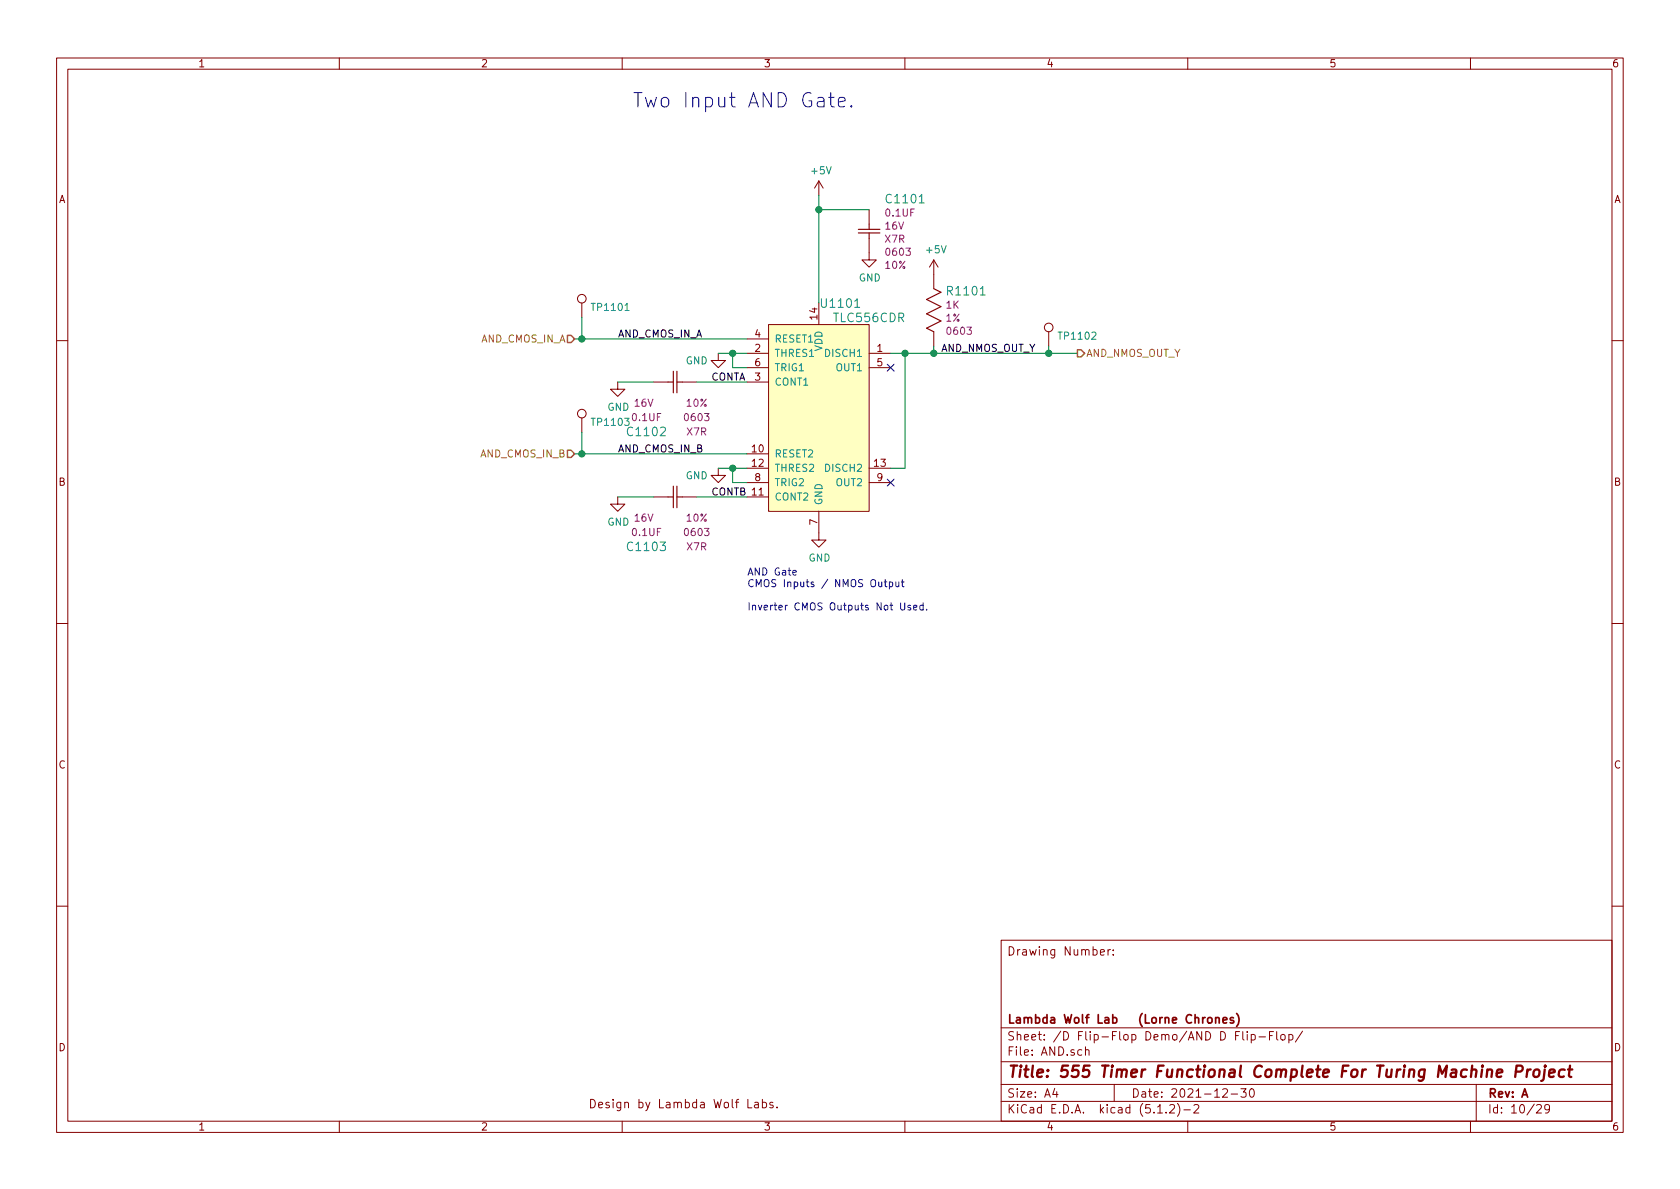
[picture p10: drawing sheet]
<svg xmlns="http://www.w3.org/2000/svg" width="297mm" height="210mm" viewBox="0 0 297 210" stroke-linecap="round" stroke-linejoin="round" font-family="sans-serif">
<g fill="none" stroke="#840000" stroke-width=".18">
<path d="M10 10.3h277v189.9h-277zM12 12.2h273v186.1h-273zM60 10.3v1.9M110 10.3v1.9M160 10.3v1.9M210 10.3v1.9M260 10.3v1.9M144.8 32v2.5M144.8 32l-.8 1.3M144.8 32l.7 1.3M153.7 37.1v2.5M102.9 53.6v2.5"/>
<path d="M132.1 59.9h3.8M135.9 57.4h17.8v33h-17.8zM144.8 53.6v3.8M153.7 42.2v3.8h1.2l-1.2 1.2-1.3-1.2h1.3M165.1 46l-.8 1.2M165.1 46v5M165.1 58.7v2.5M165.1 46l.8 1.2M185.4 58.7v2.5M10 60.2h2M102.9 73.9v2.5M109.2 67.6v1.2h1.3l-1.3 1.3-1.3-1.3h1.3"/>
<path d="M115.6 67.6h2.5M120.6 67.6h2.6M127 62.5v1.2h1.3l-1.3 1.3-1.3-1.3h1.3M132.1 62.5h3.8M132.1 67.6h3.8M132.1 65h3.8M153.7 62.5h3.8M153.7 65h3.8M285 60.2h2M109.2 87.9v1.2h1.3l-1.3 1.3-1.3-1.3h1.3M115.6 87.9h2.5M120.6 87.9h2.6"/>
<path d="M127 82.8v1.3h1.3l-1.3 1.2-1.3-1.2h1.3M132.1 80.3h3.8M132.1 87.9h3.8M132.1 82.8h3.8M132.1 85.3h3.8M144.8 90.4v5.1h1.2l-1.2 1.3-1.3-1.3h1.3M153.7 82.8h3.8M153.7 85.3h3.8M10 110.3h2M285 110.3h2M10 160.2h2M177 166.3h108v32h-108z"/>
<path d="M194.6 168.4l.7-.1-.1-.3-.4-.1-.2 .2v.7h.6M195.9 167.9v1M196.3 167.9l-.4 .3M196.8 168.8v.1M196.8 168v.1M285 160.2h2M60 198.3v1.9M110 198.3v1.9M132.2 194.4v1.5h.7M133.5 195h.5l.1 .9M134.1 195.3h-.5l-.2 .2 .2 .4 .5-.1M134.8 195l.4-.1 .3 .3v.6l-.3 .1-.4-.1"/>
<path d="M134.8 194.4v1.5M136.7 195l-.4-.1-.2 .2 .1 .2 .5 .2v.3h-.6M137.4 195.8v.1M160 198.3v1.9M177 194.8h108M177 191.8h108M177 187.8h108M177 181.8h108M186.5 192.5l-.4 1h1M186.8 193v1M191.9 185.7h.1a.37 .37 0 0 1 .6 .1v.8M191.9 185.1v1.5"/>
<path d="M197 191.8v3M204.7 196.8h.8M206.2 196.7v.1M206.8 195.5l.2-.2h.4l.2 .2 .1 .3-.1 .2-.8 .8h.9M208.2 195.1a1.71 1.71 0 0 1 0 2.3M209.3 196.3h1.2M210 198.3v1.9M211.1 195.5l.2-.2h.4l.3 .5-1 1h1M216.2 192.7l.2-.2h.4l.2 .5-.9 1h.9M217.7 193.5h1.1M218.5 183.1h.4M219.2 182.4h-.7v1.5"/>
<path d="M219.4 192.5h.9l-.5 .6 .5 .1v.7l-.3 .1-.6-.1M219.7 182.4v1.3l.3 .2M220.5 182.4v.2M220.5 182.9v1M221.1 192.6l.2-.1a.8 .8 0 0 1 .5 .8 .8 .8 0 0 1-.5 .7 1 1 0 0 1-.2-1.4zM221.2 183l.5-.1 .2 .3v.6l-.2 .1-.5-.1M221.2 182.9v1.5M222.6 183.4h1.1M224.5 183.1h.4M225.2 182.4h-.7v1.5M225.7 182.4v1.3l.3 .2M226.5 183.1l.2-.2 .5 .2v.5l-.1 .2-.4 .1-.2-.1z"/>
<path d="M227.9 183l.4-.1 .3 .3-.1 .6-.2 .1-.4-.1M227.9 182.9v1.5M230.3 182.3l-1.3 2M260 198.3v1.9M261 191.8v6.5M271.7 195.5l.2-.2h.4l.2 .5-.9 1h.9M274 196l-.1 .1a.48 .48 0 0 1-.7 0v-.6a.48 .48 0 0 1 .7 0 1.27 1.27 0 0 1-.2 1.2l-.4 .1"/>
<circle cx="102.9" cy="52.8" r=".76"/>
<circle cx="185.4" cy="57.9" r=".76"/>
<circle cx="102.9" cy="73.1" r=".76"/>
</g>
<path d="M264.6 189.8l1-.2v-.4h-.8l-.2 1 .2 .2 .6-.1M268 189.5h.8a.56 .56 0 0 0 .4-.5 .56 .56 0 0 0-.3-.6h-.8l-.2 2M270.1 189.1l-.2 1.3M270.6 189.1a.54 .54 0 0 0-.6 .4M271.3 189.3a.51 .51 0 0 1 .5-.2 .51 .51 0 0 1 .4 .4l-.1 .6a.54 .54 0 0 1-.5 .4 .54 .54 0 0 1-.5-.4zM273.1 189.1l-.2 1.7-.1 .2-.3 .1M273.2 188.4v.2l.1-.1-.1-.1v.2M273.9 189.8l1-.2-.1-.4-.5-.1-.4 .3v.9l.2 .1 .6-.1M276.7 189.2a.68 .68 0 0 0-1 .3l-.1 .6 .1 .2 .2 .1 .6-.1M277.2 189.1h.8M277.6 188.4l-.2 1.8 .1 .1 .3 .1" fill="none" stroke="#840000" stroke-width=".41"/>
<path d="M214.9 179.9v1M218.6 179.2a1.71 1.71 0 0 1 0 2.3M213.6 180.1l.2-.2 .4 .2v.7l-.2 .1-.4-.1zM214.9 180.1l.3-.2 .3 .1 .1 .9M216.2 180.4l.7-.1v-.3l-.5-.1-.2 .2 .1 .7h.6M218.1 180a.37 .37 0 0 0-.6 .1l.1 .3 .5 .1 .1 .1-.3 .3-.4-.1" fill="none" stroke="#840000" stroke-width=".3"/>
<g fill="none" stroke="#0000c2" stroke-width=".18">
<path d="M146.5 17.2h1M146.9 16.4v2.1l.1 .3 .5 .1M148.2 18.1l1.2-.3-.1-.5-.7-.1-.4 .4v.9l.2 .3 .2 .1 .7-.1M150.5 18.7l.1 .1-.1 .1-.1-.1 .1-.1v.2M140.2 101.3l.6-.1-.1-.3h-.3l-.2 .1 .1 .6h.4M155.4 102.9v.8l.3 .1 .2-.2M155.9 102.9v.9M156.3 102.9h.5M156.5 102.5v1.1l.3 .2M157.3 103l.3-.1 .2 .2-.1 .6h-.4M157.3 102.9v1.3M158.4 102.9v.8l.3 .1 .2-.2"/>
<path d="M158.9 102.9v.9M159.2 106.6v1l.3 .3 .3-.1 .2-.2v-1M159.4 102.9h.4M159.5 102.5v1.1l.3 .2M161 107.1l-.3-.1-.2 .2 .1 .2 .4 .1v.3h-.5M161.5 107.4l.6-.1v-.2l-.4-.1-.2 .2 .1 .6h.5M163.2 107.1l-.3-.1-.3 .3 .1 .5h.5M163.2 106.6v1.3M163.8 107.7v.2"/>
</g>
<path d="M135.9 57.4h17.8v33h-17.8z" fill="#ffffc2" stroke="#ffffc2" stroke-width=".18"/>
<g fill="none" stroke="#840000" stroke-width=".2">
<path d="M153.7 39.6v1M151.8 40.6h3.8M151.8 41.2h3.8M153.7 41.2v1M165.1 51l1.3 .7-2.6 1.3 2.6 1.2-2.6 1.3 2.6 1.3-2.6 1.2 1.3 .7M118.1 67.6h.9M119 65.7v3.8M119.7 67.6h.9M119.7 65.7v3.8M118.1 87.9h.9M119 86v3.8M119.7 86v3.8"/>
<path d="M119.7 87.9h.9"/>
</g>
<g fill="none" stroke="#008400" stroke-width=".18">
<path d="M144.8 34.5v19.1M144.8 37.1h8.9M101.6 59.9h30.5M102.9 56.1v3.8M102.9 76.4v3.9M109.2 67.6h6.4M123.2 67.6h8.9M127 62.5h5.1M129.5 62.5v2.5h2.6M157.5 62.5h33M160 62.5v20.3h-2.5M165.1 61.2v1.3"/>
<path d="M185.4 61.2v1.3M101.6 80.3h30.5M109.2 87.9h6.4M123.2 87.9h8.9M127 82.8h5.1M129.5 82.8v2.5h2.6"/>
</g>
<g fill="#008400" stroke="#008400" stroke-width=".25">
<circle cx="144.8" cy="37.1" r=".51"/>
<circle cx="165.1" cy="62.5" r=".51"/>
<circle cx="160" cy="62.5" r=".51"/>
<circle cx="102.9" cy="80.3" r=".51"/>
<circle cx="102.9" cy="59.9" r=".51"/>
<circle cx="185.4" cy="62.5" r=".51"/>
<circle cx="129.5" cy="62.5" r=".51"/>
<circle cx="129.5" cy="82.8" r=".51"/>
</g>
<path d="M156.9 64.4l1.2 1.2M158.1 64.4l-1.2 1.2M156.9 84.7l1.2 1.2M158.1 84.7l-1.2 1.2" fill="none" stroke="#000084" stroke-width=".18"/>
<path d="M100.3 59.3h.7l.6 .6-.6 .7h-.7zM100.3 79.6h.7l.6 .7-.6 .6h-.7zM190.5 61.8h.6l.7 .7-.7 .6h-.6z" fill="none" stroke="#848400" stroke-width=".25"/>
<text font-size="3.5" fill="#0000c2" x="111.8" y="19">Two Input AND Gate.</text>
<text font-size="2.8" fill="#840000" x="178" y="190.5">Title: 555 Timer Functional Complete For Turing Machine Project</text>
<g font-size="2.1" fill="#008484">
<text x="156.9" y="36">C1101</text>
<text x="167.7" y="52.2">R1101</text>
<text x="145.5" y="54.4">U1101</text>
<text x="147.5" y="57">TLC556CDR</text>
<text x="111.2" y="77.1">C1102</text>
<text x="111.2" y="97.5">C1103</text>
</g>
<g font-size="2.1" fill="#840000">
<text x="178" y="169">Drawing Number:</text>
<text x="178" y="184">Sheet: /D Flip-Flop Demo/AND D Flip-Flop/</text>
<text x="178" y="181">Lambda Wolf Lab</text>
<text x="197.1" y="181">(Lorne Chrones)</text>
<text x="178" y="186.7">File: AND.sch</text>
<text x="104" y="196">Design by Lambda Wolf Labs.</text>
<text x="178" y="196.9">KiCad E.D.A. kicad (5.1.2)-2</text>
<text x="178" y="194.1">Size: A4</text>
<text x="200" y="194.1">Date: 2021-12-30</text>
<text x="263" y="194.1">Rev: A</text>
<text x="263" y="196.9">Id: 10/29</text>
</g>
<g font-size="1.8" fill="#840000">
<text x="35" y="11.9">1</text>
<text x="85" y="11.9">2</text>
<text x="135" y="11.9">3</text>
<text x="185" y="11.9">4</text>
<text x="235" y="11.9">5</text>
<text x="285" y="11.9">6</text>
<text x="10.4" y="35.9">A</text>
<text x="285.4" y="35.9">A</text>
<text x="133.5" y="59.7">4</text>
<text x="144.5" y="56.5" transform="rotate(-90 144.5 56.5)">14</text>
<text x="133.5" y="62.2">2</text>
<text x="133.5" y="64.8">6</text>
<text x="155.1" y="62.2">1</text>
<text x="155.1" y="64.8">5</text>
<text x="133.5" y="67.3">3</text>
<text x="133" y="80">10</text>
<text x="133" y="82.5">12</text>
<text x="154.6" y="82.5">13</text>
<text x="10.4" y="85.9">B</text>
<text x="133.5" y="85.1">8</text>
<text x="155.1" y="85.1">9</text>
<text x="285.4" y="85.9">B</text>
<text x="144.5" y="92.8" transform="rotate(-90 144.5 92.8)">7</text>
<text x="10.4" y="135.9">C</text>
<text x="285.4" y="135.9">C</text>
<text x="10.4" y="185.9">D</text>
<text x="285.4" y="185.9">D</text>
<text x="35" y="199.9">1</text>
<text x="85" y="199.9">2</text>
<text x="135" y="199.9">3</text>
<text x="185" y="199.9">4</text>
<text x="235" y="199.9">5</text>
<text x="285" y="199.9">6</text>
</g>
<g font-size="1.8" fill="#008484">
<text x="143.6" y="30.8">+5V</text>
<text x="163.9" y="44.8">+5V</text>
<text x="151.8" y="49.8">GND</text>
<text x="104.9" y="55">TP1101</text>
<text x="121.2" y="64.4">GND</text>
<text x="136.9" y="63.1">THRES1</text>
<text x="136.9" y="60.6">RESET1</text>
<text x="136.9" y="65.7">TRIG1</text>
<text x="145.4" y="62.1" transform="rotate(-90 145.4 62.1)">VDD</text>
<text x="146.2" y="63.1">DISCH1</text>
<text x="147.9" y="65.7">OUT1</text>
<text x="187.4" y="60.1">TP1102</text>
<text x="136.9" y="68.2">CONT1</text>
<text x="104.9" y="75.3">TP1103</text>
<text x="107.4" y="72.6">GND</text>
<text x="136.9" y="80.9">RESET2</text>
<text x="136.9" y="83.4">THRES2</text>
<text x="146.2" y="83.4">DISCH2</text>
<text x="121.2" y="84.8">GND</text>
<text x="136.9" y="88.5">CONT2</text>
<text x="136.9" y="86">TRIG2</text>
<text x="145.4" y="89.4" transform="rotate(-90 145.4 89.4)">GND</text>
<text x="147.9" y="86">OUT2</text>
<text x="107.4" y="93">GND</text>
<text x="143" y="99.3">GND</text>
</g>
<g font-size="1.8" fill="#840084">
<text x="156.7" y="38.3">0.1UF</text>
<text x="156.8" y="40.6">16V</text>
<text x="156.5" y="42.9">X7R</text>
<text x="156.6" y="47.5">10%</text>
<text x="156.8" y="45.2">0603</text>
<text x="167.2" y="56.9">1%</text>
<text x="167.3" y="54.6">1K</text>
<text x="167.6" y="59.2">0603</text>
<text x="112.5" y="71.9">16V</text>
<text x="121.4" y="71.9">10%</text>
<text x="111.9" y="74.5">0.1UF</text>
<text x="121.2" y="74.5">0603</text>
<text x="121.5" y="77">X7R</text>
<text x="111.9" y="94.8">0.1UF</text>
<text x="112.5" y="92.2">16V</text>
<text x="121.2" y="94.8">0603</text>
<text x="121.4" y="92.2">10%</text>
<text x="121.5" y="97.3">X7R</text>
</g>
<g font-size="1.8">
<text x="109.2" y="59.7">AND_CMOS_IN_A</text>
<text x="166.4" y="62.2">AND_NMOS_OUT_Y</text>
<text x="125.7" y="67.3">CONTA</text>
<text x="109.2" y="80">AND_CMOS_IN_B</text>
<text x="125.7" y="87.6">CONTB 11</text>
</g>
<g font-size="1.8" fill="#848400">
<text x="84.9" y="60.6">AND_CMOS_IN_A</text>
<text x="192" y="63.1">AND_NMOS_OUT_Y</text>
<text x="84.9" y="80.9">AND_CMOS_IN_B</text>
</g>
<g font-size="1.8" fill="#0000c2">
<text x="132.1" y="101.8">AND Gate</text>
<text x="132.1" y="103.8">CMOS Inputs / NMOS Output</text>
<text x="132.1" y="107.9">Inverter CMOS Outputs Not Used.</text>
</g>
</svg>
